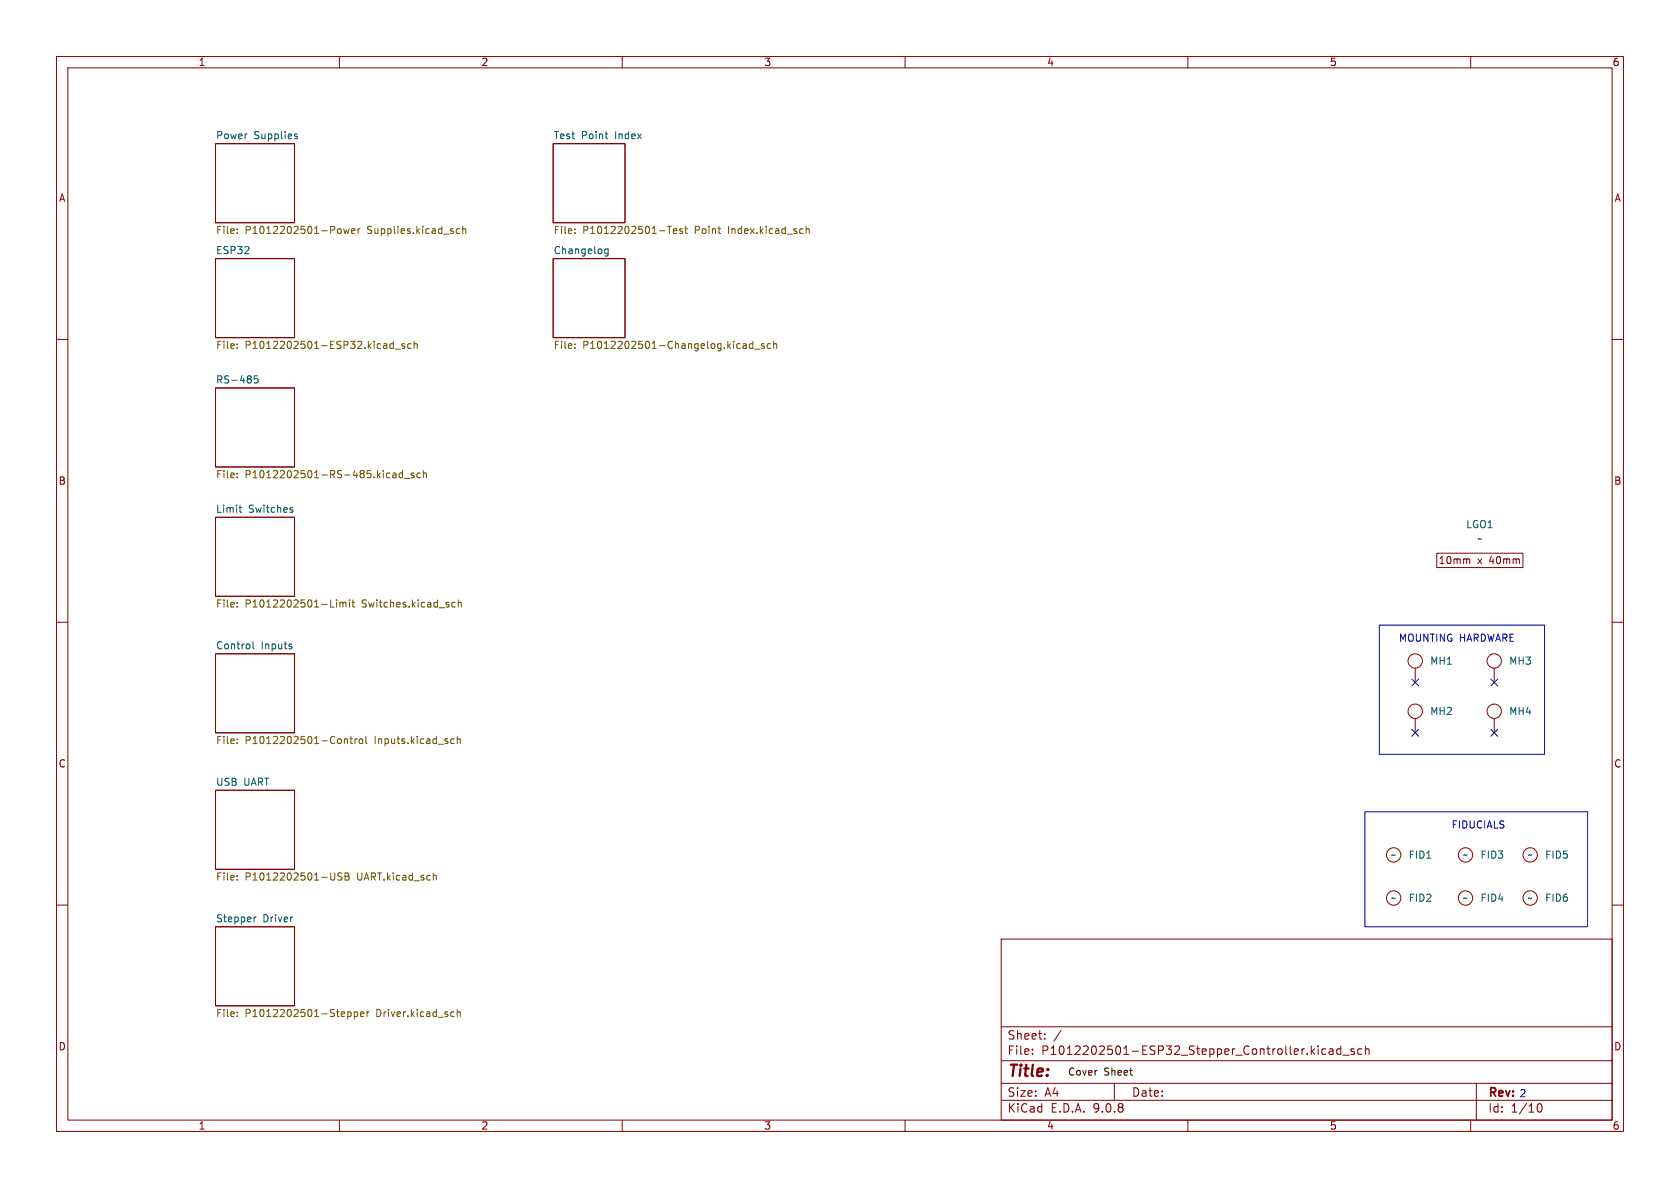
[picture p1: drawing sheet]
<svg xmlns="http://www.w3.org/2000/svg" width="297mm" height="210mm" viewBox="0 0 297 210" stroke-linecap="round" stroke-linejoin="round" font-family="sans-serif">
<g fill="none" stroke="#840000" stroke-width=".18">
<path d="M10 10h277v190h-277zM12 12h273v186h-273zM60 10v2M110 10v2M160 10v2M210 10v2M260 10v2M38.1 25.4h14v14h-14zM97.8 25.4h12.7v14h-12.7zM38.1 45.7h14v14h-14zM97.8 45.7h12.7v14h-12.7zM10 60h2"/>
<path d="M38.1 68.6h14v14h-14zM285 60h2M38.1 91.4h14v14h-14zM254 97.8h15.2v2.5h-15.2zM259.5 98.8l.3 .2v.6M10 110h2M38.1 115.6h14v13.9h-14zM250.2 118.1v2.6M264.2 118.1v2.6M285 110h2M38.1 139.7h14v14h-14zM250.2 127v2.5"/>
<path d="M264.2 127v2.5M10 160h2M38.1 163.8h14v14h-14zM177 166h108v32h-108zM285 160h2M60 198v2M110 198v2M160 198v2M177 194.5h108M177 191.5h108M177 187.5h108M177 181.5h108"/>
<path d="M182.5 186.3v.1M182.5 185.5v.1M184.7 183.6v.1M184.7 182.8v.1M187.6 182.1l-1.3 2M197 191.5v3M210 198v2M234.4 185.5l-.4-.1-.3 .3v.4l.1 .2h.6M235 185.5h.6l.1 .9M235.7 185.8h-.5a.29 .29 0 0 0-.2 .3 .29 .29 0 0 0 .2 .3l.5-.1M237 185.5l-.4-.1-.3 .3v.4l.2 .2h.5M237 184.9v1.5"/>
<path d="M237.4 186.5h1.1M239.4 185.5l-.4-.1-.2 .2 .1 .2 .5 .2v.3h-.6M240.7 185.5l-.4-.1-.3 .3v.4l.2 .2h.5M241.4 185.5l.2-.1 .4 .1v.9M241.4 184.9v1.5M260 198v2M261 191.5v6.5M271.7 195.7l.2-.5 .2-.1a.81 .81 0 0 1 .6 .6 .81 .81 0 0 1-.3 .8h-.4l-.3-.5"/>
<circle cx="250.2" cy="116.8" r="1.27"/>
<circle cx="264.2" cy="116.8" r="1.27"/>
<circle cx="250.2" cy="125.7" r="1.27"/>
<circle cx="264.2" cy="125.7" r="1.27"/>
<circle cx="246.4" cy="158.7" r="1.27"/>
<circle cx="246.4" cy="151.1" r="1.27"/>
<circle cx="259.1" cy="151.1" r="1.27"/>
<circle cx="259.1" cy="158.7" r="1.27"/>
<circle cx="270.5" cy="151.1" r="1.27"/>
<circle cx="270.5" cy="158.7" r="1.27"/>
</g>
<g fill="none" stroke="#006464" stroke-width=".18">
<path d="M52.2 24.1l.3 .1 .1 .1-.2 .2h-.2M52.2 23.7h.3M107 23.7h.4M107.3 24.5h.1M107.5 44v1l-.2 .3-.3-.1M107.5 44.1l-.4-.1-.2 .2 .1 .6h.5M45.6 66.4h-.6l-.1 .6 .2-.1 .4 .1 .1 .2v.4l-.2 .1-.5-.1M42.3 89.7h.4M42.4 89.3v1.1l.3 .2M51.4 89.7l.3 .1M51.4 90.1l.3 .1 .1 .2-.2 .2h-.2M44.7 113.4v1.1l.2 .2"/>
<path d="M51.4 114.3l.2 .2-.2 .2M51.4 113.8l.2 .1M44.9 162.1v.9M45.3 162.1l-.4 .3"/>
</g>
<g fill="none" stroke="#725600" stroke-width=".18">
<path d="M41.9 41.2v.1M41.9 40.5v.1M60.8 40.4l.2 .9 .2-.6 .3 .6 .2-.9M62.1 40.9l.7-.2-.1-.2-.4-.1-.2 .2 .1 .6h.5M63.3 40.4v.9M63.7 40.4l-.4 .3M80.7 41l.2 .3 .4-.1M81.3 40.5l-.4-.1-.2 .3M81.8 40.6l.2-.2 .3 .1v.8M81.8 40v1.3M101.6 40.5v.1M101.6 41.2v.1"/>
<path d="M118 40h.7M119.1 40.9l.6-.2-.1-.2-.4-.1-.1 .2v.6h.5M120.6 40.5l-.3-.1-.2 .2 .1 .2 .4 .1v.3h-.5M121.1 40.4h.4M121.2 40v1.1l.3 .2M142.5 40.6l.2-.2 .3 .1 .1 .8M142.5 40v1.3M41.9 60.8v.1M41.9 61.5v.1M69.2 60.8h.3M69.5 61.5l-.3 .1M69.5 60.3v1.3"/>
<path d="M69.8 61.7h1M71.5 60.8h-.3l-.2 .1 .1 .2 .4 .1v.3h-.5M72.7 60.8h-.4l-.2 .2 .1 .5h.5M73.2 60.9l.2-.1h.3l.1 .8M73.2 60.3v1.3M101.6 61.5v.1M101.6 60.8v.1M133.1 60.3v1.3M133.1 60.8h-.4l-.2 .2 .1 .5h.5M133.4 61.7h1M135.1 60.8h-.3l-.2 .1 .1 .2 .4 .1v.3h-.5M136.2 60.8h-.3l-.3 .2 .1 .5h.5"/>
<path d="M136.8 60.9l.2-.1h.3v.8M136.8 60.3v1.3M41.9 83.7v.1M41.9 84.3v.2M69.6 83.6h.2l.2 .2v.7M70 84.4l-.4 .1M70 83.9l-.4 .1M71.2 83.7l-.4-.1-.2 .3 .1 .5h.5M71.2 83.2v1.3M71.5 84.6h.9M73.2 83.7l-.3-.1-.2 .2v.2l.5 .1v.3h-.5M74.3 83.7l-.4-.1-.2 .3 .1 .5h.5"/>
<path d="M74.8 83.7l.2-.1 .3 .1 .1 .8M74.8 83.2v1.3M41.9 106.5v.2M41.9 107.2v.1M59.5 106v.2M59.5 106.5v.8M60.1 106.5v.8M60.1 106.6l.4-.1 .1 .2M60.6 106.7l.2-.2h.3l.1 .8M60.6 106.7v.6M61.8 106v.2M61.8 106.5v.8"/>
<path d="M62.2 106.5h.5M62.4 106v1.1l.3 .2M80 106.5h.5M80 107.3h.5M81 106.6l.2-.1h.3l.1 .8M81 106v1.3M41.9 130.7v.1M41.9 131.3v.1M61.1 130.6l.3 .2v.6M61.8 130.6h.5M62 130.2v1.1l.3 .1M62.8 130.6v.8"/>
<path d="M63.1 130.6l-.3 .2M63.5 130.7l.2-.1 .4 .1v.5l-.1 .2h-.3l-.2-.1zM64.7 130.2v1.1l.2 .1M79.9 130.6l.4 .1M80.3 131.4h-.4M80.8 130.2v1.2M80.8 130.7l.2-.1 .3 .1 .1 .7M41.9 154.8v.1M41.9 155.5v.1M59.2 154.3v1l-.1 .2M60.5 154.4l-.5-.1-.2 .1v.4l.5 .2 .2 .3-.3 .3-.5-.1M61 154.3h.4l.3 .2-.3 .4 .3 .1v.3l-.2 .3h-.5z"/>
<path d="M61 154.9h.4M76.8 154.7l.3 .2v.7M41.9 178.9v.1M41.9 179.6v.1M61.6 178.9h.4l.1 .2-.1 .5-.4 .1M62.6 178.9h.4l.2 .2-.1 .5h-.5M62.6 178.9v1.2M63.7 179.3l.6-.1v-.3h-.4l-.2 .1 .1 .6h.5M64.9 178.9v.8M65.2 178.9l-.3 .2M80.2 178.9h.1M80.3 179.6l-.1 .1"/>
<path d="M80.8 179l.2-.1h.3l.1 .8M80.8 178.4v1.3"/>
</g>
<path d="M249.6 128.9l1.2 1.2M249.6 120l1.2 1.3M250.8 128.9l-1.2 1.2M250.8 120l-1.2 1.3M263.6 128.9l1.2 1.2M263.6 120l1.2 1.3M264.8 128.9l-1.2 1.2M264.8 120l-1.2 1.3" fill="none" stroke="#000084" stroke-width=".18"/>
<path d="M243.8 110.5h29.2v22.9h-29.2zM241.3 143.5h39.4v20.3h-39.4z" fill="none" stroke="#0000c2" stroke-width=".18"/>
<text font-size="2.8" fill="#840000" x="178" y="190.9">Title:</text>
<g font-size="2.1" fill="#840000">
<text x="178" y="184">Sheet:</text>
<text x="178" y="186.7">File:</text>
<text x="184.1" y="186.7">P1012202501-ESP32_Stepper_Controller.kicad_sch</text>
<text x="178" y="196.9">KiCad</text>
<text x="178" y="194.1">Size:</text>
<text x="184.7" y="194.1">A4</text>
<text x="185.7" y="196.9">E.D.A.</text>
<text x="193.3" y="196.9">9.0.8</text>
<text x="200" y="194.1">Date:</text>
<text x="263" y="194.3">Rev:</text>
<text x="263" y="196.9">Id:</text>
<text x="267.1" y="196.9">1/10</text>
</g>
<g font-size="1.8" fill="#840000">
<text x="35" y="11.9">1</text>
<text x="85" y="11.9">2</text>
<text x="135" y="11.9">3</text>
<text x="185" y="11.9">4</text>
<text x="235" y="11.9">5</text>
<text x="285" y="11.9">6</text>
<text x="10.3" y="35.9">A</text>
<text x="285.3" y="35.9">A</text>
<text x="10.3" y="85.9">B</text>
<text x="285.3" y="85.9">B</text>
<text x="254.2" y="99.9">10mm</text>
<text x="261.2" y="99.9">x</text>
<text x="263.4" y="99.9">40mm</text>
<text x="10.3" y="135.9">C</text>
<text x="285.3" y="135.9">C</text>
<text x="10.3" y="185.9">D</text>
<text x="285.3" y="185.9">D</text>
<text x="35" y="199.9">1</text>
<text x="85" y="199.9">2</text>
<text x="135" y="199.9">3</text>
<text x="185" y="199.9">4</text>
<text x="235" y="199.9">5</text>
<text x="285" y="199.9">6</text>
</g>
<g font-size="1.8" fill="#006464">
<text x="38.1" y="24.7">Power</text>
<text x="44.9" y="24.7">Supplies</text>
<text x="97.8" y="24.7">Test</text>
<text x="102.8" y="24.7">Point</text>
<text x="108.8" y="24.7">Index</text>
<text x="38.1" y="45">ESP32</text>
<text x="97.8" y="45">Changelog</text>
<text x="38.1" y="67.9">RS-485</text>
<text x="38.1" y="90.7">Limit</text>
<text x="43.9" y="90.7">Switches</text>
<text x="259.1" y="93.6">LGO1</text>
<text x="261.1" y="96.1">~</text>
<text x="38.1" y="114.9">Control</text>
<text x="46.2" y="114.9">Inputs</text>
<text x="252.7" y="117.7">MH1</text>
<text x="266.7" y="117.7">MH3</text>
<text x="252.7" y="126.6">MH2</text>
<text x="266.7" y="126.6">MH4</text>
<text x="38.1" y="139">USB</text>
<text x="43.1" y="139">UART</text>
<text x="245.8" y="152">~</text>
<text x="248.9" y="152">FID1</text>
<text x="258.5" y="152">~</text>
<text x="261.6" y="152">FID3</text>
<text x="270" y="152">~</text>
<text x="273.1" y="152">FID5</text>
<text x="245.8" y="159.6">~</text>
<text x="248.9" y="159.6">FID2</text>
<text x="258.5" y="159.6">~</text>
<text x="261.6" y="159.6">FID4</text>
<text x="270" y="159.6">~</text>
<text x="273.1" y="159.6">FID6</text>
<text x="38.1" y="163.1">Stepper</text>
<text x="46.5" y="163.1">Driver</text>
</g>
<g font-size="1.8" fill="#725600">
<text x="38.1" y="41.7">File:</text>
<text x="43.3" y="41.7">P1012202501-Power</text>
<text x="65.1" y="41.7">Supplies.kicad_sch</text>
<text x="97.8" y="41.7">File:</text>
<text x="103" y="41.7">P1012202501-Test</text>
<text x="122.9" y="41.7">Point</text>
<text x="129" y="41.7">Index.kicad_sch</text>
<text x="38.1" y="62">File:</text>
<text x="43.3" y="62">P1012202501-ESP32.kicad_sch</text>
<text x="97.8" y="62">File:</text>
<text x="103" y="62">P1012202501-Changelog.kicad_sch</text>
<text x="38.1" y="84.9">File:</text>
<text x="43.3" y="84.9">P1012202501-RS-485.kicad_sch</text>
<text x="38.1" y="107.7">File:</text>
<text x="43.3" y="107.7">P1012202501-Limit</text>
<text x="64.1" y="107.7">Switches.kicad_sch</text>
<text x="38.1" y="131.9">File:</text>
<text x="43.3" y="131.9">P1012202501-Control</text>
<text x="66.3" y="131.9">Inputs.kicad_sch</text>
<text x="38.1" y="156">File:</text>
<text x="43.3" y="156">P1012202501-USB</text>
<text x="63.2" y="156">UART.kicad_sch</text>
<text x="38.1" y="180.1">File:</text>
<text x="43.3" y="180.1">P1012202501-Stepper</text>
<text x="66.6" y="180.1">Driver.kicad_sch</text>
</g>
<g font-size="1.8" fill="#0000c2">
<text x="247.2" y="113.6">MOUNTING HARDWARE</text>
<text x="256.5" y="146.7">FIDUCIALS</text>
<text x="268.5" y="194.2">2</text>
</g>
<g font-size="1.8">
<text x="188.7" y="190.4">Cover</text>
<text x="195.1" y="190.4">Sheet</text>
</g>
</svg>
